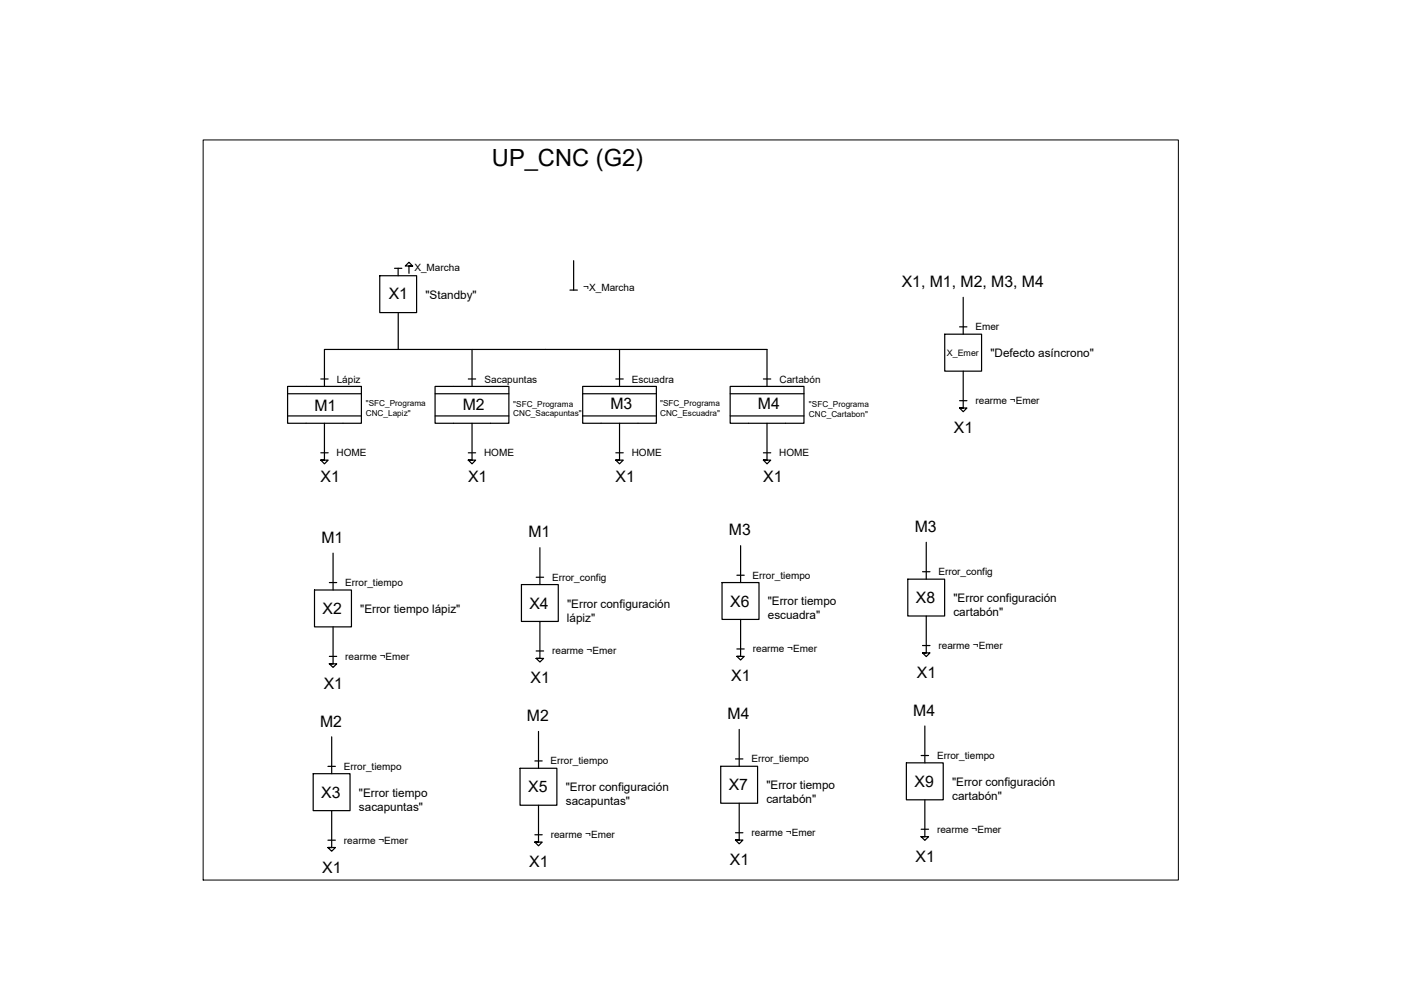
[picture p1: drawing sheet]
<svg xmlns="http://www.w3.org/2000/svg" width="297mm" height="210mm" viewBox="0 0 297 210" stroke-linecap="round" stroke-linejoin="round" font-family="sans-serif">
<!-- layer: 0 -->
<g fill="none" stroke="#000" stroke-width=".25">
<path d="M80.1 58.1h7.7v7.8h-7.7zM83.2 56.5h1.5M83.9 56.5v1.6M87 56.1l-.8-.8-.8 .8h1.6h-.8v1.5M120.9 54.9v6.2M67.6 79.9h1.6M84 65.9v7.7M98.7 79.9h1.6M99.5 73.6v7.8M120.1 61.1h1.6M129.8 79.9h1.6M130.6 73.6v7.8"/>
<path d="M160.9 79.9h1.6M199.2 70.4h7.7v7.8h-7.7zM202.3 68.9h1.5M203.1 78.2v7.8h-.8h1.5l-.7 .8-.8-.8M203.1 62.7v7.7M60.6 81.4h15.6v7.8h-15.6zM60.6 83h15.6M60.6 87.7h15.6M67.6 95.4h1.6M68.4 81.4v-7.8h93.3v7.8M68.4 89.2v7.8h-.8h1.6l-.8 .8-.8-.8M91.7 81.4h15.6v7.8h-15.6z"/>
<path d="M91.7 83h15.6M91.7 87.7h15.6M98.7 95.4h1.6M99.5 89.2v7.8h-.8h1.6l-.8 .8-.8-.8M122.8 81.4h15.6v7.8h-15.6zM122.8 83h15.6M122.8 87.7h15.6M129.8 95.4h1.6M130.6 89.2v7.8h-.8h1.6l-.8 .8-.8-.8M153.9 81.4h15.6v7.8h-15.6zM153.9 83h15.6M153.9 87.7h15.6"/>
<path d="M160.9 95.4h1.6M161.7 89.2v7.8h-.8h1.6l-.8 .8-.8-.8M202.3 84.4h1.5M70.2 116.6v7.7M113.8 115.4v7.8M156.1 115v7.8M195.3 114.3v7.8M66.3 124.3h7.8v7.8h-7.8zM69.4 138.3h1.6M69.4 122.8h1.6M70.2 132.1v7.8h-.8h1.6l-.8 .8-.8-.8M109.9 123.2h7.8v7.8h-7.8z"/>
<path d="M113 137.2h1.6M113 121.7h1.6M113.8 131v7.8h-.8h1.6l-.8 .7-.8-.7M152.2 122.8h7.8v7.7h-7.8zM155.3 136.8h1.6M155.3 121.2h1.6M156.1 130.5v7.8h-.8h1.6l-.8 .8-.8-.8M191.4 122.1h7.7v7.7h-7.7zM194.5 136h1.6M194.5 120.5h1.6M195.3 129.8v7.8h-.8h1.6l-.8 .8-.8-.8M69.9 155.3v7.8"/>
<path d="M113.5 154.1v7.8M155.1 159.9h1.5M155.8 153.7v7.8M194.2 159.2h1.6M195 153v7.8M66 163.1h7.8v7.7h-7.8zM69.1 177.1h1.6M69.1 161.5h1.6M69.9 170.8v7.8h-.8h1.6l-.8 .8-.8-.8M109.6 161.9h7.8v7.8h-7.8zM112.8 175.9h1.5M112.8 160.4h1.5"/>
<path d="M113.5 169.7v7.8h-.7h1.5l-.8 .8-.7-.8M151.9 161.5h7.8v7.8h-7.8zM155.1 175.5h1.5M155.8 169.3v7.7h-.7h1.5l-.8 .8-.7-.8M191.1 160.8h7.7v7.8h-7.7zM194.2 174.8h1.6M195 168.6v7.7h-.8h1.6l-.8 .8-.8-.8"/>
</g>
<path d="M42.8 29.5h205.6v156h-205.6z" fill="none" stroke="#000" stroke-width=".21"/>
<text font-size="5" x="103.7" y="34.9">UP_CNC (G2)</text>
<g font-size="3.3">
<text x="82" y="63.1">X1</text>
<text x="190.1" y="60.5">X1, M1, M2, M3, M4</text>
<text x="66.3" y="86.5">M1</text>
<text x="97.6" y="86.4">M2</text>
<text x="128.7" y="86.3">M3</text>
<text x="159.8" y="86.2">M4</text>
<text x="201.1" y="91.3">X1</text>
<text x="67.6" y="101.5">X1</text>
<text x="98.7" y="101.5">X1</text>
<text x="129.8" y="101.5">X1</text>
<text x="160.9" y="101.5">X1</text>
<text x="111.4" y="113.2">M1</text>
<text x="153.7" y="112.8">M3</text>
<text x="192.8" y="112.1">M3</text>
<text x="67.8" y="114.4">M1</text>
<text x="68" y="129.4">X2</text>
<text x="111.6" y="128.3">X4</text>
<text x="153.9" y="127.9">X6</text>
<text x="193.1" y="127.2">X8</text>
<text x="154.2" y="143.6">X1</text>
<text x="193.3" y="142.9">X1</text>
<text x="68.2" y="145.1">X1</text>
<text x="111.9" y="144">X1</text>
<text x="67.5" y="153.1">M2</text>
<text x="111.1" y="152">M2</text>
<text x="153.4" y="151.5">M4</text>
<text x="192.5" y="150.8">M4</text>
<text x="111.3" y="167">X5</text>
<text x="153.6" y="166.6">X7</text>
<text x="192.8" y="165.9">X9</text>
<text x="67.7" y="168.2">X3</text>
<text x="68" y="183.9">X1</text>
<text x="111.6" y="182.7">X1</text>
<text x="153.9" y="182.3">X1</text>
<text x="193" y="181.6">X1</text>
</g>
<g font-size="2.5">
<text x="89.7" y="63">&quot;Standby&quot;</text>
<text x="208.8" y="75.3">&quot;Defecto asíncrono&quot;</text>
<text x="75.9" y="129.2">&quot;Error tiempo lápiz&quot;</text>
<text x="119.5" y="131">lápiz&quot;</text>
<text x="119.6" y="128">&quot;Error configuración</text>
<text x="161.8" y="127.6">&quot;Error tiempo</text>
<text x="161.9" y="130.5">escuadra&quot;</text>
<text x="201" y="126.9">&quot;Error configuración</text>
<text x="201" y="129.9">cartabón&quot;</text>
<text x="75.7" y="167.9">&quot;Error tiempo</text>
<text x="119.3" y="166.8">&quot;Error configuración</text>
<text x="161.6" y="166.3">&quot;Error tiempo</text>
<text x="200.7" y="165.6">&quot;Error configuración</text>
<text x="75.7" y="170.8">sacapuntas&quot;</text>
<text x="119.3" y="169.7">sacapuntas&quot;</text>
<text x="161.6" y="169.3">cartabón&quot;</text>
<text x="200.7" y="168.6">cartabón&quot;</text>
</g>
<g font-size="2.1">
<text x="87.4" y="57.1">X_Marcha</text>
<text x="123" y="61.4">¬X_Marcha</text>
<text x="205.6" y="69.6">Emer</text>
<text x="71" y="80.6">Lápiz</text>
<text x="102.1" y="80.7">Sacapuntas</text>
<text x="133.2" y="80.6">Escuadra</text>
<text x="164.3" y="80.7">Cartabón</text>
<text x="205.6" y="85.2">rearme ¬Emer</text>
<text x="71" y="96.2">HOME</text>
<text x="102.1" y="96.2">HOME</text>
<text x="133.2" y="96.2">HOME</text>
<text x="164.3" y="96.2">HOME</text>
<text x="72.8" y="123.5">Error_tiempo</text>
<text x="116.4" y="122.4">Error_config</text>
<text x="158.7" y="122">Error_tiempo</text>
<text x="197.8" y="121.3">Error_config</text>
<text x="116.4" y="137.9">rearme ¬Emer</text>
<text x="158.7" y="137.5">rearme ¬Emer</text>
<text x="197.9" y="136.8">rearme ¬Emer</text>
<text x="72.8" y="139.1">rearme ¬Emer</text>
<text x="116.1" y="161.1">Error_tiempo</text>
<text x="158.4" y="160.7">Error_tiempo</text>
<text x="197.5" y="160">Error_tiempo</text>
<text x="72.5" y="162.2">Error_tiempo</text>
<text x="72.5" y="177.8">rearme ¬Emer</text>
<text x="116.1" y="176.7">rearme ¬Emer</text>
<text x="158.4" y="176.2">rearme ¬Emer</text>
<text x="197.6" y="175.5">rearme ¬Emer</text>
</g>
<text font-size="1.9" x="199.6" y="75.1">X_Emer</text>
<g font-size="1.7">
<text x="77.1" y="85.6">&quot;SFC_Programa</text>
<text x="77.1" y="87.7">CNC_Lapiz&quot;</text>
<text x="108.2" y="87.7">CNC_Sacapuntas&quot;</text>
<text x="108.2" y="85.7">&quot;SFC_Programa</text>
<text x="139.2" y="85.6">&quot;SFC_Programa</text>
<text x="139.2" y="87.7">CNC_Escuadra&quot;</text>
<text x="170.5" y="85.8">&quot;SFC_Programa</text>
<text x="170.5" y="87.9">CNC_Cartabon&quot;</text>
</g>
</svg>
